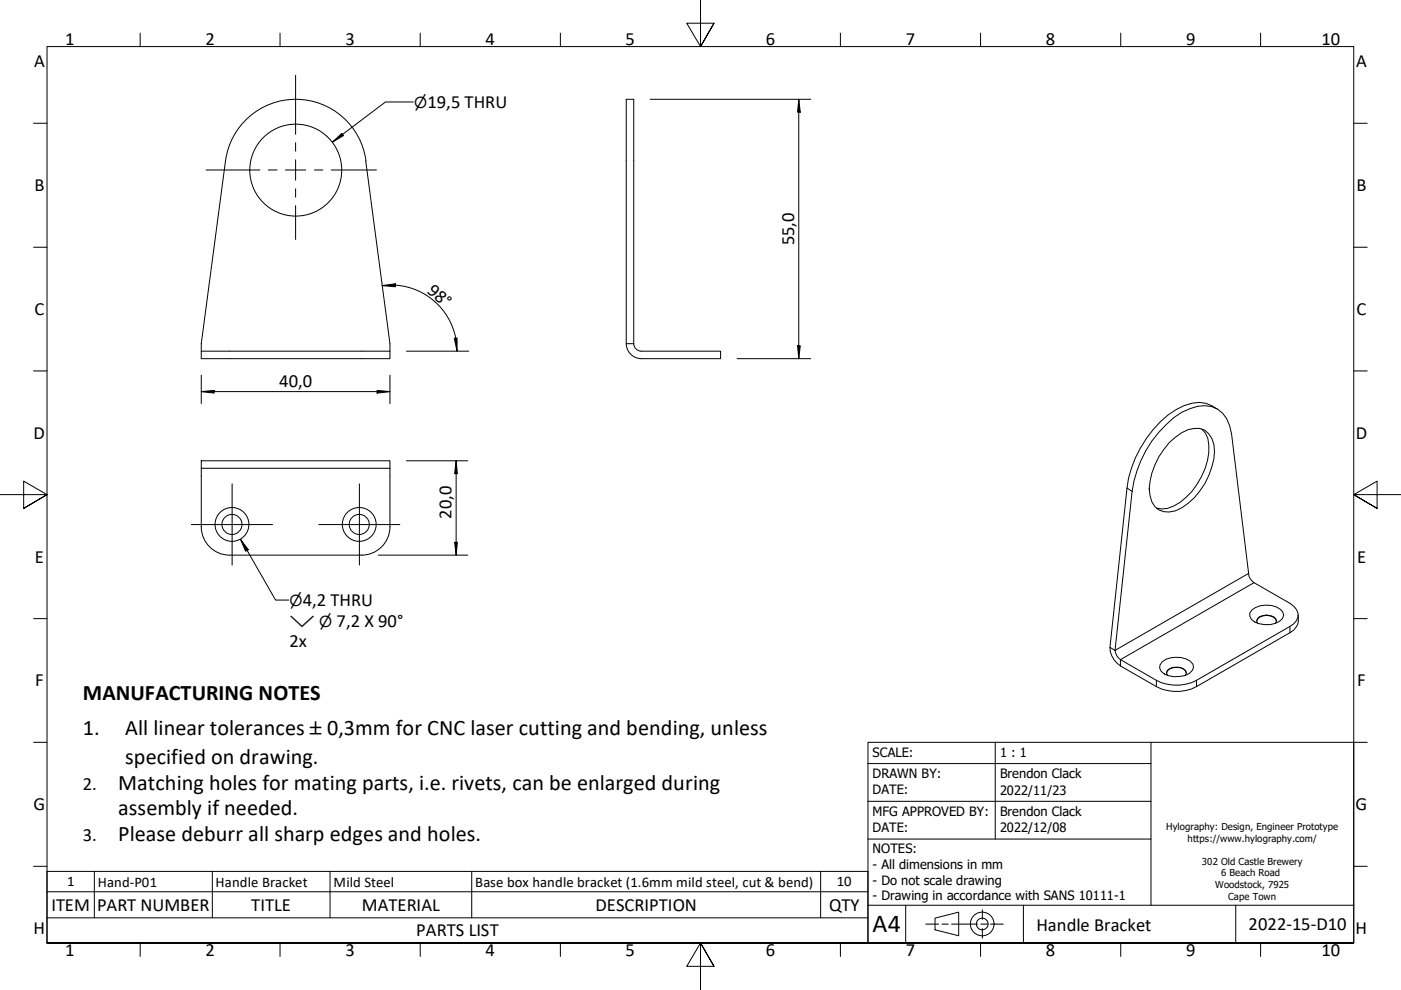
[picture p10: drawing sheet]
<svg xmlns="http://www.w3.org/2000/svg" width="297mm" height="210mm" viewBox="0 0 297 210" stroke-linecap="round" stroke-linejoin="round" font-family="sans-serif">
<!-- layer: Visible (Hylo) -->
<g fill="none" stroke="#000" stroke-width=".21">
<path d="M77.5 34.1l5.2 38.8v1.6M77.6 34.1a15 15 0 0 0-14.9-13 15 15 0 0 0-14.9 13l-5.1 38.8v1.6M132.8 21.1h1.6v51.8h-1.6zM42.7 74.5h40v1.5h-40zM132.8 72.8a3.2 3.2 0 0 0 3.2 3.2M134.4 72.8a1.62 1.62 0 0 0 1.6 1.7M136 74.5h16.8v1.5h-16.8M42.7 97.7h40v1.6h-40zM42.7 99.3v12.4M82.7 99.3v12.4M247.3 90a12 12 0 0 1 8.2-4 5.4 5.4 0 0 1 5.2 4.3l.4 1.7 3.6 29.6a2.55 2.55 0 0 0 1.2 1.9l7.6 4.4a2.68 2.68 0 0 1 1.4 3.6l-.6 .7-.8 .6-19.8 11.4a9.2 9.2 0 0 1-8.5 0l-7.6-4.3a2.77 2.77 0 0 1-1.2-2l3.6-33.7a24.2 24.2 0 0 1 7.3-14.2zM247.9 93.8a8.4 8.4 0 0 1 6.5-3 4.4 4.4 0 0 1 3.1 4.9 14.8 14.8 0 0 1-8.3 12.6 3.8 3.8 0 0 1-5.4-3.2 12.5 12.5 0 0 1 1.9-8.2z"/>
<path d="M254.8 91a5.5 5.5 0 0 1 1.5 4.9 15.1 15.1 0 0 1-7.4 11.4l-1.4 .5-1.2 .1-1.1-.2M258.1 86.7a6.5 6.5 0 0 0-7.1-.7 21 21 0 0 0-10.3 11.1l-1.4 4.3-.3 2.1-3.7 33.8 1.1 .6M42.7 111.7a6 6 0 0 0 6 6M82.7 111.7a6 6 0 0 1-6 6h-28M265.4 129.3a5.3 5.3 0 0 1 6.1-.1l.5 .6 .2 .7a2.99 2.99 0 0 1-2.9 1.9 4.9 4.9 0 0 1-4-1.1l-.3-.6v-.7zM266.4 131.7a2.42 2.42 0 0 1 4.2 0M266.6 132.2l-.2-.5a1.79 1.79 0 0 1 2.1-1.3 1.79 1.79 0 0 1 2.1 1.3l-.2 .5M275.3 130.4a3.3 3.3 0 0 1-1.8 3.7l-19.8 11.5a9.2 9.2 0 0 1-8.5 0l-7.6-4.4a4.8 4.8 0 0 1-2.3-3.9M246.4 140.4a5.3 5.3 0 0 1 5.9-.2l.6 .6a1.93 1.93 0 0 1-1.6 2.4 5.4 5.4 0 0 1-5.1-.9l-.3-.7v-.6zM247.3 142.7a1.85 1.85 0 0 1 2.1-1.2 1.85 1.85 0 0 1 2.1 1.2M247.6 143.2l-.3-.5a1.79 1.79 0 0 1 2.1-1.3 1.79 1.79 0 0 1 2.1 1.3l-.2 .5"/>
<circle cx="62.7" cy="36.1" r="9.7"/>
<circle cx="49.2" cy="111.2" r="2.13"/>
<circle cx="49.2" cy="111.2" r="3.6"/>
<circle cx="76.2" cy="111.2" r="2.13"/>
<circle cx="76.2" cy="111.2" r="3.6"/>
</g>
<!-- layer: Visible Narrow (Hylo) -->
<path d="M239 103.5l1 .7M264.7 121.6l-28.3 16.3M265.9 123.5l-28.3 16.4v1.3M273.5 132.8v1.3M245.2 144.2v1.4M253.7 144.2v1.4" fill="none" stroke="#000" stroke-width=".21"/>
<!-- layer: Symbol (Hylo) -->
<path d="M70.5 30.1l2-1.8 .3 .4zM87.6 21.6h-5.9l-11.2 8.5M51 114.3l1.6 2.3-.5 .3zM51 114.3l7.4 12.9h2.8M10 189.1h174v-4.3h-174v9.8M10 194.6v5.3h174v-5.3M20 184.8v9.8M45 184.8v9.8M70 184.8v9.8M100 184.8v9.8M174 184.8v9.8M184 189.1v5.5h-174" fill="none" stroke="#000" stroke-width=".21"/>
<!-- layer: Border (Hylo) -->
<g fill="none" stroke="#000" stroke-width=".21">
<path d="M148.5 -.1v10l-2.9-5h5.8l-2.9 5 2.9-5M29.7 7v2.9M59.4 7v2.9M89.1 7v2.9M118.8 7v2.9M178.2 7v2.9M207.9 7v2.9M237.6 7v2.9M267.3 7v2.9M7.1 26.1h2.9M287 26.1h2.9M7.1 52.4h2.9"/>
<path d="M287 52.4h2.9M7.1 78.6h2.9M287 78.6h2.9M0 104.9h10l-5-2.9v5.8l5-2.9-5 2.9M297 104.9h-10l5-2.9v5.8l-5-2.9 5 2.9M7.1 131.2h2.9M287 131.2h2.9M7.1 157.4h2.9M287 157.4h2.9M7.1 183.7h2.9M10 199.9v-190h277v190h-277h277M29.7 199.9v2.9"/>
<path d="M59.4 199.9v2.9M89.1 199.9v2.9M118.8 199.9v2.9M178.2 199.9v2.9M207.9 199.9v2.9M237.6 199.9v2.9M267.3 199.9v2.9M287 183.7h2.9M151.4 204.9l-2.9-5 2.9 5h-5.8l2.9-5v10"/>
</g>
<!-- layer: Title (Hylo) -->
<g fill="none" stroke="#000" stroke-width=".21">
<path d="M184 157.4h103v42.5h-103zM211 157.4v20.5M244 157.4v34.5M184 177.9h60M184 169.9h60M184 161.9h60M184 191.9h103M192 191.9v8M196.3 195.9h2.7M198.2 194.7l5.1-1.3v5l-5.1-1.3zM199.7 195.9h1.3M201.7 195.9h5.6"/>
<path d="M208 195.9h1.3M208.3 192.9v2M208.3 196.9v2M210 195.9h2.7M217 191.9v8M262 191.9v8"/>
<circle cx="208.2" cy="195.9" r="2.51"/>
<circle cx="208.2" cy="195.9" r="1.24"/>
</g>
<!-- layer: Dimension (Hylo) -->
<g fill="none" stroke="#000" stroke-width=".21">
<path d="M137.9 21.1h34M169.4 21.1l.3 2.7h-.6zM169.4 21.1v54.9M42.7 79.5v6.1M81 60.6l2.8-.4v.6zM81 60.6a14 14 0 0 1 15.6 11.1M82.7 79.5v6.1M86.2 74.5h13.2M96.3 71.7h.6v2.8zM96.6 71.7l.3 2.8M156.3 76h15.6M169.1 73.3h.6l-.3 2.7z"/>
<path d="M42.7 83l2.7-.2v.5zM42.7 83h40M79.9 82.8l2.8 .2-2.8 .3zM86.2 97.7h13M96.7 97.7l.3 2.7h-.6zM96.7 97.7v20M80.2 117.7h19M96.4 115h.6l-.3 2.7z"/>
</g>
<g fill="#000">
<path d="M169.4 21.1l.3 2.7h-.6z" fill-rule="evenodd"/>
<path d="M81 60.6l2.8-.4v.6z" fill-rule="evenodd"/>
<path d="M96.3 71.7h.6v2.8z" fill-rule="evenodd"/>
<path d="M169.1 73.3h.6l-.3 2.7z" fill-rule="evenodd"/>
<path d="M42.7 83l2.7-.2v.5z" fill-rule="evenodd"/>
<path d="M79.9 82.8l2.8 .2-2.8 .3z" fill-rule="evenodd"/>
<path d="M96.4 115h.6l-.3 2.7z" fill-rule="evenodd"/>
<path d="M96.7 97.7l.3 2.7h-.6z" fill-rule="evenodd"/>
</g>
<!-- layer: Symbol (Hylo) -->
<g fill="#000">
<path d="M70.5 30.1l2-1.8 .3 .4z" fill-rule="evenodd"/>
<path d="M51 114.3l1.6 2.3-.5 .3z" fill-rule="evenodd"/>
</g>
<!-- layer: Center Mark (Hylo) -->
<g fill="none" stroke="#000" stroke-width=".21">
<path d="M62.7 16v12.5M43.7 36h11.4M56.9 36h1.8M60.5 36h4.3M62.7 30.3v1.7M62.7 33.9v4.3M66.7 36h1.8M70.2 36h9.6M62.7 40v1.8M62.7 43.6v7.2M40.6 111.2h17.2M49.2 102.6v17.2"/>
<path d="M67.6 111.2h17.2M76.2 102.6v17.2"/>
</g>
<text font-size="5.5" x="185" y="197.6">A4</text>
<g font-size="4.7">
<text x="17.6" y="148.5">MANUFACTURING NOTES</text>
<text x="17.6" y="155.8">1.</text>
<text x="26.5" y="155.8">All linear tolerances</text>
<text x="69.3" y="155.8">0,3mm for CNC laser cutting and bending, unless</text>
<text x="25.1" y="167.5">Matching holes for mating parts, i.e. rivets, can be enlarged during</text>
<text x="26.5" y="162.1">specified on drawing.</text>
<text x="25.1" y="172.9">assembly if needed.</text>
<text x="25.1" y="178.3">Please deburr all sharp edges and holes.</text>
</g>
<g font-size="3.9">
<text x="13.8" y="9.5">1</text>
<text x="43.6" y="9.5">2</text>
<text x="73.3" y="9.5">3</text>
<text x="102.9" y="9.5">4</text>
<text x="132.7" y="9.5">5</text>
<text x="162.4" y="9.5">6</text>
<text x="192" y="9.5">7</text>
<text x="221.7" y="9.5">8</text>
<text x="251.5" y="9.5">9</text>
<text x="280.2" y="9.5">10</text>
<text x="7.2" y="14.3">A</text>
<text x="287.5" y="14.3">A</text>
<text x="90.6" y="22.9">19,5 THRU</text>
<text x="7.3" y="40.5">B</text>
<text x="287.6" y="40.5">B</text>
<text x="168.4" y="52" transform="rotate(-90 168.4 52)">55,0</text>
<text x="90.4" y="61.8" transform="rotate(41 90.4 61.8)">98°</text>
<text x="7.3" y="66.8">C</text>
<text x="287.6" y="66.8">C</text>
<text x="59.2" y="82.1">40,0</text>
<text x="7.1" y="93">D</text>
<text x="287.5" y="93">D</text>
<text x="95.7" y="110" transform="rotate(-90 95.7 110)">20,0</text>
<text x="7.4" y="119.3">E</text>
<text x="287.7" y="119.3">E</text>
<text x="64.2" y="128.5">4,2 THRU</text>
<text x="61.4" y="137.2">2x</text>
<text x="71.4" y="132.9">7,2 X 90°</text>
<text x="7.4" y="145.5">F</text>
<text x="287.7" y="145.5">F</text>
<text x="65.7" y="155.8">±</text>
<text x="17.6" y="167.5">2.</text>
<text x="7.1" y="171.8">G</text>
<text x="287.4" y="171.8">G</text>
<text x="17.6" y="178.3">3.</text>
<text x="10.9" y="193.1">ITEM</text>
<text x="20.6" y="193.1">PART NUMBER</text>
<text x="53.3" y="193.1">TITLE</text>
<text x="76.7" y="193.1">MATERIAL</text>
<text x="126.2" y="193.1">DESCRIPTION</text>
<text x="175.8" y="193.1">QTY</text>
<text x="219.8" y="197.3">Handle Bracket</text>
<text x="264.7" y="197.2">2022-15-D10</text>
<text x="7.1" y="198">H</text>
<text x="13.8" y="202.8">1</text>
<text x="43.6" y="202.8">2</text>
<text x="73.3" y="202.8">3</text>
<text x="88.3" y="198.5">PARTS LIST</text>
<text x="102.9" y="202.8">4</text>
<text x="132.7" y="202.8">5</text>
<text x="162.4" y="202.8">6</text>
<text x="192" y="202.8">7</text>
<text x="221.7" y="202.8">8</text>
<text x="251.5" y="202.8">9</text>
<text x="280.2" y="202.8">10</text>
<text x="287.4" y="198">H</text>
</g>
<g font-size="3.2">
<text x="87.8" y="22.9">⌀</text>
<text x="61.4" y="128.5">⌀</text>
<text x="61.4" y="132.9">⌵ ⌀</text>
</g>
<g font-size="3.1">
<text x="14.2" y="187.9">1</text>
<text x="20.8" y="188">Hand-P01</text>
<text x="45.7" y="188">Handle Bracket</text>
<text x="70.7" y="188">Mild Steel</text>
<text x="100.8" y="188">Base box handle bracket (1.6mm mild steel, cut &amp; bend)</text>
<text x="177.4" y="187.9">10</text>
</g>
<g font-size="2.7">
<text x="185" y="160.4">SCALE:</text>
<text x="212" y="160.4">1 : 1</text>
<text x="185" y="164.9">DRAWN BY:</text>
<text x="212" y="165">Brendon Clack</text>
<text x="185" y="168.4">DATE:</text>
<text x="185" y="172.9">MFG APPROVED BY:</text>
<text x="212" y="173">Brendon Clack</text>
<text x="212" y="168.5">2022/11/23</text>
<text x="185" y="176.4">DATE:</text>
<text x="212" y="176.5">2022/12/08</text>
<text x="185" y="180.9">NOTES:</text>
<text x="185" y="184.2">- All dimensions in mm</text>
<text x="185" y="187.6">- Do not scale drawing</text>
<text x="185" y="190.9">- Drawing in accordance with SANS 10111-1</text>
</g>
<g font-size="2">
<text x="247.3" y="176">Hylography: Design, Engineer Prototype</text>
<text x="251.8" y="178.5">https://www.hylography.com/</text>
<text x="254.8" y="183.4">302 Old Castle Brewery</text>
<text x="258.9" y="185.8">6 Beach Road</text>
<text x="257.6" y="188.3">Woodstock, 7925</text>
<text x="260.4" y="190.8">Cape Town</text>
</g>
</svg>
